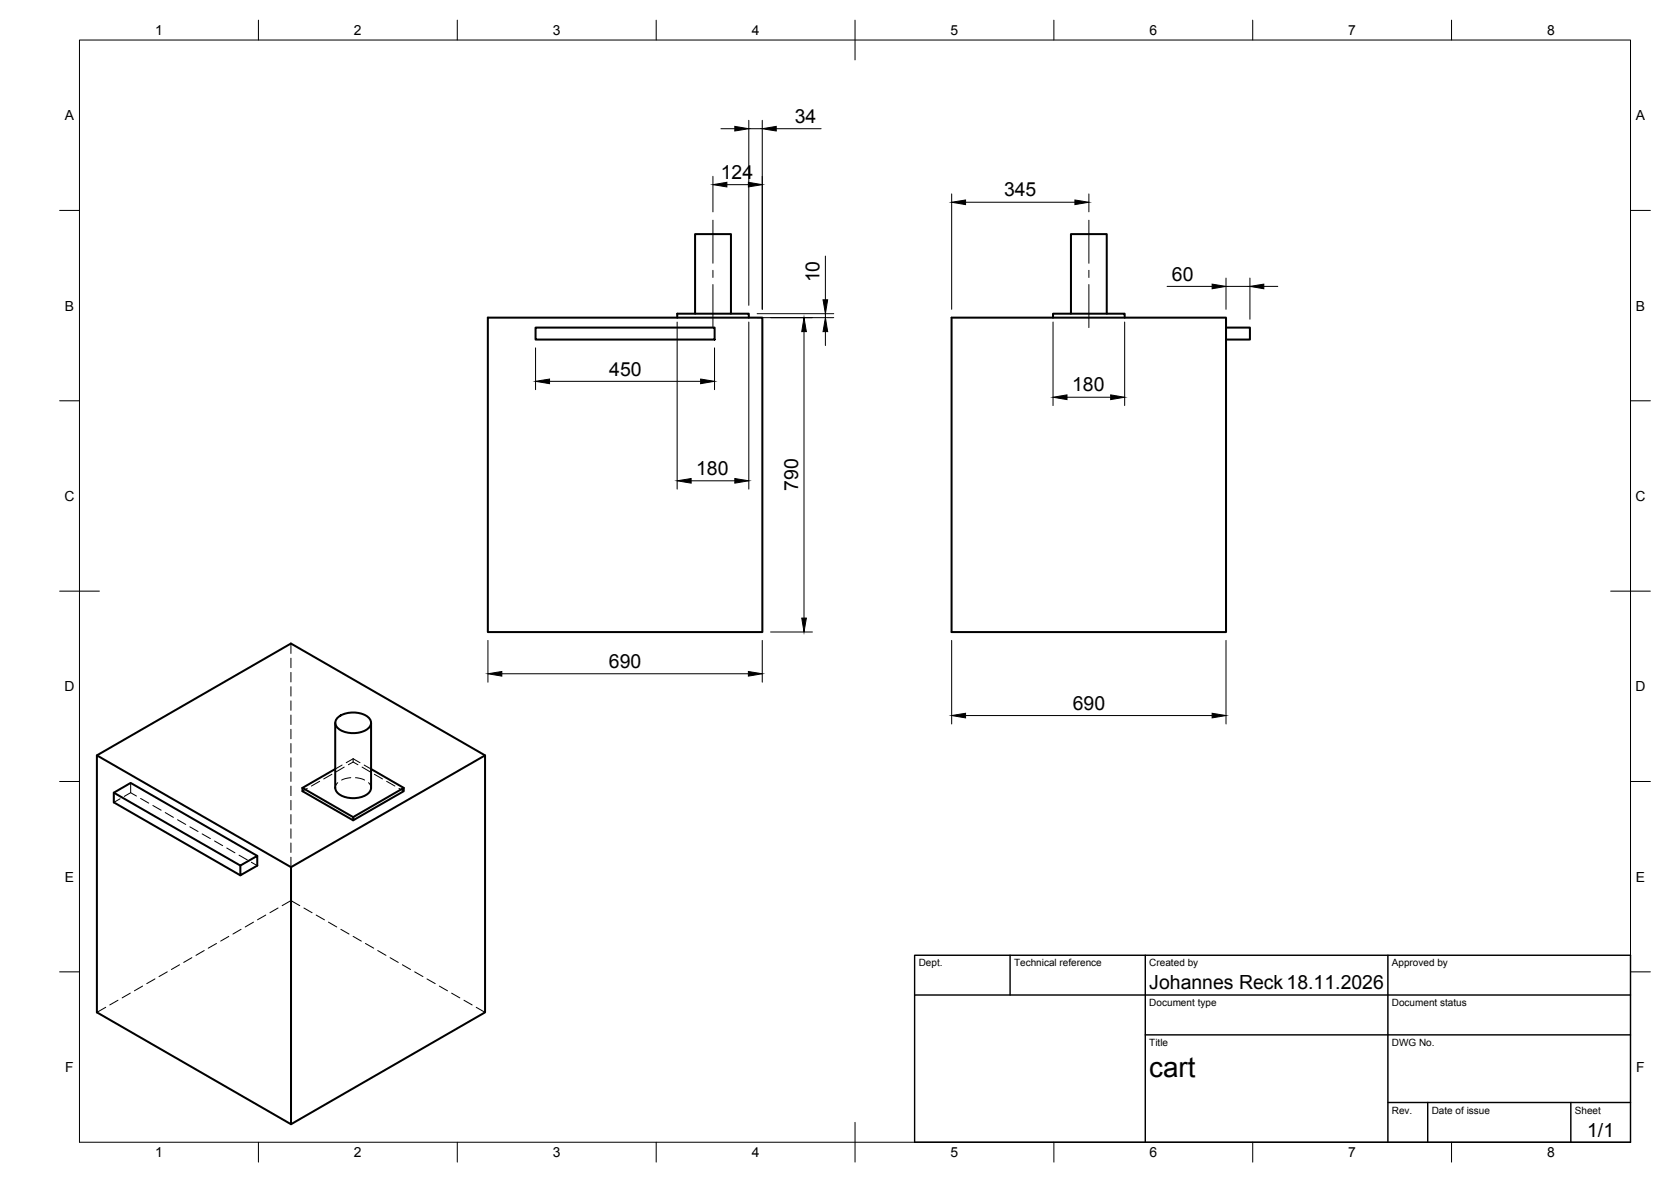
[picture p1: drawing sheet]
<svg xmlns="http://www.w3.org/2000/svg" width="420mm" height="297mm" viewBox="0 0 420 297" stroke-linecap="round" stroke-linejoin="round" font-family="sans-serif">
<!-- layer: Visible -->
<g fill="none" stroke="#000" stroke-width=".51">
<path d="M122.7 79.8h69v79h-69zM170.3 79.8v-1h18v1M174.8 78.8v-20h9v20M239.3 79.8h69v79h-69zM264.8 79.8v-1h18v1M269.3 78.8v-20h9v20M134.7 82.3h45v3h-45zM308.3 82.3h6v3h-6M24.4 189.8l48.8-28.1 48.8 28.1v64.6l-48.8 28.1M28.6 199.2l31.8 18.3 4.3-2.4v2.4l-4.3 2.5v-2.5M76.1 198v.8l12.7 7.3M76.1 198l12.7 7.3"/>
<path d="M84.3 181.7v16.3a3 3 0 0 0 2.8 2.4 6.1 6.1 0 0 0 5.8-1.4l.4-1v-16.3M84.3 193.3l-8.2 4.7M85 180.2a6.4 6.4 0 0 1 8 .5 1.88 1.88 0 0 1-1 2.8 6.4 6.4 0 0 1-7.4-.9 1.69 1.69 0 0 1 .4-2.4zM93.3 193.3l8.2 4.7M122 189.8l-48.8 28.1v64.6l-48.8-28.1v-64.6l48.8 28.1M64.7 215.1l-31.8-18.3-4.3 2.4v2.4l31.8 18.4M88.8 205.3l12.7-7.3v.8l-12.7 7.3z"/>
</g>
<!-- layer: Hidden -->
<g fill="none" stroke="#000" stroke-width=".25">
<path d="M73.2 161.7v2.5M73.2 165.4v2.4M73.2 169v2.4M73.2 172.6v2.3M73.2 176.1v2.4M73.2 179.7v2.4M32.9 196.8v2.4l-1.7 .9M32.9 199.2l1.4 .9M73.2 183.3v2.4M73.2 186.8v2.4M73.2 190.4v2.4M73.2 194v2.4"/>
<path d="M73.2 197.6v2.3M77.3 198.1l-1.2 .7M80.4 196.3l-2.1 1.2M83.5 194.6l-2.1 1.2M84.9 196.7l-.4 .6-.2 .7M86 192.3l-1.7 1M86.6 192.8l-2.1 1.2M88.2 195.4l-2.3 .6M88.8 190.7v.8l1.2 .7M88.8 191.5l-1.2 .7M88.8 190.7l-1.7 1M88.8 190.7l1.7 1"/>
<path d="M89.4 195.4l1.5 .3 .8 .3M91 192.8l2.1 1.2M91.6 192.3l1.7 1M92.7 196.7l.4 .6 .2 .7M94.1 194.6l2.1 1.2M97.2 196.3l2.1 1.2M100.3 198.1l1.2 .7M30.2 200.7l-1.6 .9M35.3 200.6l2.1 1.2M38.4 202.4l2.1 1.2M41.6 204.2l2 1.2M44.6 206l2.1 1.2"/>
<path d="M47.7 207.8l2.1 1.2M50.8 209.6l2.1 1.1M53.9 211.3l2.1 1.2M57 213.1l2.1 1.2M60.1 214.9l2.1 1.2M63.2 216.7l1.5 .8M73.2 201.1v2.4M73.2 204.7v2.4M73.2 208.3v2.4M73.2 211.8v2.4M73.2 215.4v2.5M51.4 238.9l-2.1 1.2"/>
<path d="M54.4 237.1l-2 1.2M57.5 235.3l-2 1.2M60.6 233.5l-2 1.2M63.7 231.7l-2 1.2M66.8 230l-2.1 1.1M69.9 228.2l-2 1.2M71 227.6l2.2-1.3 2.2 1.3M76.4 228.2l2.1 1.2M79.5 230l2.1 1.1M82.6 231.7l2.1 1.2M85.7 233.5l2.1 1.2M88.8 235.3l2 1.2"/>
<path d="M91.9 237.1l2.1 1.2M95 238.9l2 1.2M26.6 253.1l-2.2 1.3M29.7 251.4l-2.1 1.1M32.8 249.6l-2.1 1.2M35.9 247.8l-2.1 1.2M39 246l-2.1 1.2M42.1 244.2l-2.1 1.2M45.1 242.5l-2 1.1M48.2 240.7l-2 1.2M98.1 240.7l2 1.2M101.2 242.5l2 1.1"/>
<path d="M104.3 244.2l2 1.2M107.4 246l2 1.2M110.5 247.8l2 1.2M113.6 249.6l2 1.2M116.6 251.4l2.1 1.1M119.7 253.1l2.3 1.3"/>
</g>
<!-- layer: BORDER -->
<g fill="none" stroke="#000" stroke-width=".25">
<path d="M20 10.1h390v276.9h-390zM65 5.1v5M115 5.1v5M165 5.1v5M215 5.1v10M265 5.1v5M315 5.1v5M365 5.1v5M15 52.9h5M410 52.9h5M15 100.7h5M410 100.7h5"/>
<path d="M15 148.6h10M405 148.6h10M15 196.4h5M410 196.4h5M15 244.2h5M410 244.2h5M65 287v5M115 287v5M165 287v5M215 282.1v9.9M265 287v5M315 287v5"/>
<path d="M365 287v5"/>
</g>
<!-- layer: TITLEBLOCK -->
<path d="M230 240.1h180v46.9h-180zM230 250h180M254 240.1v9.9M288 240.1v46.9M349 240.1v46.9M288 260.1h122M349 277.1h61M359 277.1v9.9M395 277.1v9.9" fill="none" stroke="#000" stroke-width=".36"/>
<!-- layer: Smart Centers -->
<path d="M179.3 55.3v10.9M273.8 55.3v10.9M179.3 67.9v1.8M179.3 71.5v10.8M273.8 67.9v1.8M273.8 71.5v10.8" fill="none" stroke="#000" stroke-width=".25"/>
<!-- layer: FD_Dimensions -->
<g fill="none" stroke="#000" stroke-width=".25">
<path d="M181.3 32.3h3.5M188.3 30.2v46.5M188.3 32.3h3.4M191.7 30.2v47.5M195.2 32.3h11.3M179.3 44.3v8.9M182.8 46.4h5.4M239.3 48.7v29M242.8 50.8h27.5M273.8 48.7v4.5M190.4 79.8h19.2M190.4 78.8h19.2"/>
<path d="M207.5 64.4v10.9M207.5 78.8v1M293.5 72h11.3M308.3 69.9v7.8M308.3 72h6M314.3 69.9v10.3M317.8 72h3.5M134.7 87.4v10.5M138.2 95.8h38M170.3 80.9v42M179.7 87.4v10.5M188.3 80.9v42"/>
<path d="M202.2 83.3v72M207.5 83.3v3.5M264.8 80.9v21M268.3 99.8h11M282.8 80.9v21M173.8 120.8h11M193.8 158.8h10.5M122.7 160.9v10.5M126.2 169.3h62M191.7 160.9v10.5M239.3 160.9v21M242.8 179.8h62"/>
<path d="M308.3 160.9v21"/>
</g>
<g fill="#000" stroke="#000" stroke-width=".25">
<path d="M184.8 31.8l3.5 .5-3.5 .6zM191.7 32.3l3.5-.5v1.1zM179.3 46.4l3.5-.6v1.2zM188.2 45.8l3.5 .6-3.5 .6zM239.3 50.8l3.5-.5v1.1zM270.3 50.3l3.5 .5-3.5 .6zM206.9 75.3h1.2l-.6 3.5zM304.8 71.4l3.5 .6-3.5 .6zM314.3 72l3.5-.6v1.2zM134.7 95.8l3.5-.5v1.1zM176.2 95.3l3.5 .5-3.5 .6zM202.2 79.8l.6 3.5h-1.2z"/>
<path d="M207.5 79.8l.6 3.5h-1.2zM264.8 99.8l3.5-.6v1.2zM279.3 99.2l3.5 .6-3.5 .6zM170.3 120.8l3.5-.5v1.1zM184.8 120.3l3.5 .5-3.5 .6zM201.6 155.3h1.2l-.6 3.5zM122.7 169.3l3.5-.6v1.2zM188.2 168.7l3.5 .6-3.5 .6zM239.3 179.8l3.5-.6v1.2zM304.8 179.2l3.5 .6-3.5 .6z"/>
</g>
<text font-size="7" x="289" y="270.6">cart</text>
<g font-size="4.9">
<text x="199.9" y="30.9">34</text>
<text x="181.3" y="45">124</text>
<text x="252.5" y="49.4">345</text>
<text x="206.1" y="71" transform="rotate(-90 206.1 71)">10</text>
<text x="294.7" y="70.5">60</text>
<text x="153.2" y="94.4">450</text>
<text x="269.6" y="98.4">180</text>
<text x="175" y="119.4">180</text>
<text x="200.7" y="123.4" transform="rotate(-90 200.7 123.4)">790</text>
<text x="153.1" y="167.9">690</text>
<text x="269.7" y="178.4">690</text>
<text x="289" y="248.5">Johannes Reck18.11.2026</text>
<text x="399.1" y="285.7">1/1</text>
</g>
<g font-size="3.5">
<text x="39" y="8.8">1</text>
<text x="89" y="8.8">2</text>
<text x="139" y="8.8">3</text>
<text x="189" y="8.8">4</text>
<text x="239" y="8.8">5</text>
<text x="289" y="8.8">6</text>
<text x="339" y="8.8">7</text>
<text x="389" y="8.8">8</text>
<text x="16.3" y="30.2">A</text>
<text x="411.3" y="30.2">A</text>
<text x="16.3" y="78">B</text>
<text x="411.3" y="78">B</text>
<text x="16.2" y="125.9">C</text>
<text x="411.2" y="125.9">C</text>
<text x="16.2" y="173.7">D</text>
<text x="411.2" y="173.7">D</text>
<text x="16.3" y="221.6">E</text>
<text x="411.3" y="221.6">E</text>
<text x="16.4" y="269.4">F</text>
<text x="411.4" y="269.4">F</text>
<text x="39" y="290.8">1</text>
<text x="89" y="290.8">2</text>
<text x="139" y="290.8">3</text>
<text x="189" y="290.8">4</text>
<text x="239" y="290.8">5</text>
<text x="289" y="290.8">6</text>
<text x="339" y="290.8">7</text>
<text x="389" y="290.8">8</text>
</g>
<g font-size="2.5">
<text x="231" y="242.9">Dept.</text>
<text x="255" y="242.9">Technical reference</text>
<text x="289" y="242.9">Created by</text>
<text x="350" y="242.9">Approved by</text>
<text x="289" y="252.8">Document type</text>
<text x="350" y="252.8">Document status</text>
<text x="289" y="262.9">Title</text>
<text x="350" y="262.9">DWG No.</text>
<text x="350" y="279.9">Rev.</text>
<text x="360" y="279.9">Date of issue</text>
<text x="396" y="279.9">Sheet</text>
</g>
</svg>
